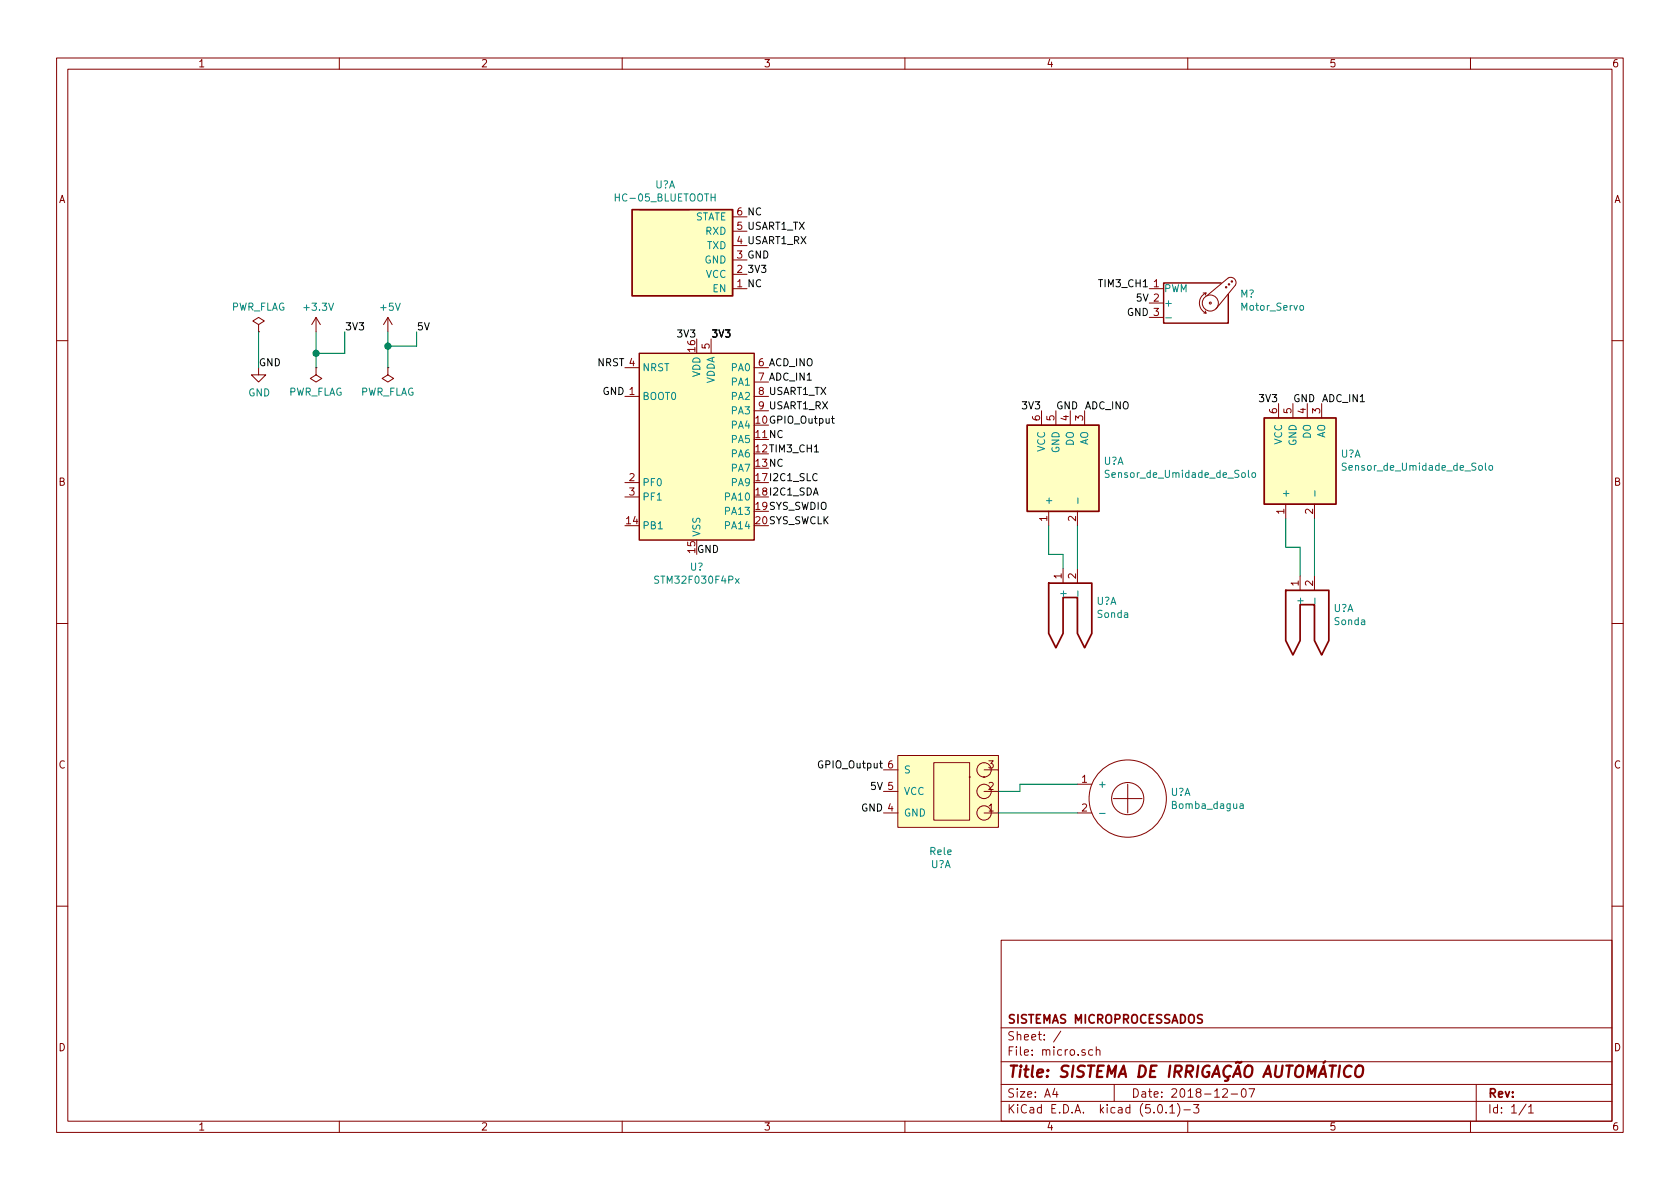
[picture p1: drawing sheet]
<svg xmlns="http://www.w3.org/2000/svg" width="297mm" height="210mm" viewBox="0 0 297 210" stroke-linecap="round" stroke-linejoin="round" font-family="sans-serif">
<g fill="none" stroke="#840000" stroke-width=".18">
<path d="M10 10.3h277v189.9h-277zM12 12.2h273v186.1h-273zM60 10.3v1.9M110 10.3v1.9M160 10.3v1.9M210 10.3v1.9M260 10.3v1.9M102.9 37.1h.1M113 37.1h8.9zM120.6 37.1h.1M121.9 37.1h.1M129.5 38.3h2.6"/>
<path d="M45.7 57.4l1-.6-1-.7-1 .7 1 .6v1.3M45.7 58.7h.1M55.9 56.1l-.8 1.3M55.9 56.1v2.6M55.9 56.1l.7 1.3M68.6 56.1l-.8 1.3M68.6 56.1v2.6M68.6 56.1l.7 1.3M125.7 59.9v2.6M129.5 51h2.6M129.5 48.5h2.6M129.5 46h2.6"/>
<path d="M129.5 43.4h2.6M129.5 40.9h2.6M203.2 51h2.5M203.2 53.6h2.5M203.2 56.1h2.5M212.7 51.8h.5M212.9 55.4h.3M213.1 55l.1 .4M213.2 51.8a1.94 1.94 0 0 0-1.1 1.8 1.94 1.94 0 0 0 1.1 1.8M213.2 51.8l-.1 .4M213.4 52.3l3.8-3.2a.95 .95 0 0 1 1.1 .2 .95 .95 0 0 1 .1 1.1l-3.4 4.2M10 60.2h2"/>
<path d="M45.7 65v1.3h1.3l-1.3 1.3-1.3-1.3h1.3M55.9 65v1.3l1 .6-1 .7-1-.7 1-.6M55.9 65h.1M68.6 65v1.3l1 .6-1 .7-1-.7 1-.6M68.6 65h.1M110.5 70.1h2.5M110.5 65h2.5M133.3 70.1h2.6M133.3 65h2.6M133.3 67.6h2.6M133.3 72.6h2.6M184.1 72.6v2.6"/>
<path d="M186.7 72.6v2.6M189.2 72.6v2.6M191.8 72.6v2.6M226.1 71.4v2.5M228.6 71.4v2.5M231.1 71.4v2.5M233.7 71.4v2.5M285 60.2h2M110.5 85.3h2.5M110.5 87.9h2.5M185.4 90.4v2.6M190.5 90.4v2.6"/>
<path d="M227.3 89.1v2.6M232.4 89.1v2.6M10 110.3h2M188 100.6v2.5M190.5 100.6v2.5M229.9 101.8v2.6M232.4 101.8v2.6M285 110.3h2M156.2 139.9h2.5M156.2 136.1h2.5M158.7 133.6h17.8v12.7h-17.8zM165.1 134.9h6.3v10.1h-6.3z"/>
<path d="M174 139.9h2.5M174 136.1h2.5M190.5 138.7h2.5M199.4 138.7v5.1M156.2 143.8h2.5M174 143.8h2.5M190.5 143.8h2.5M196.8 141.2h5.1M10 160.2h2M177 166.3h108v32h-108zM285 160.2h2M60 198.3v1.9"/>
<path d="M110 198.3v1.9M160 198.3v1.9M177 194.8h108M177 191.8h108M177 187.8h108M177 181.8h108M186.5 192.5l-.4 1h1M186.8 193v1M187.6 182.3l-1.3 2M193.2 185.7l-.4-.1-.3 .3 .1 .6 .2 .1 .4-.1M193.8 185.7h.1a.37 .37 0 0 1 .6 .1v.8M193.8 185.1v1.5"/>
<path d="M197 191.8v3M204.8 195.5l.4-.2a.94 .94 0 0 1 0 1.5 .79 .79 0 0 1-.4-1.3zM206.2 196.7v.1M206.8 195.8l.5-.5v1.5M206.8 196.8h.9M208.2 195.1a1.71 1.71 0 0 1 0 2.3M209.3 196.3h1.2M210 198.3v1.9M211 195.3h1l-.5 .6 .4 .1v.7l-.2 .1-.7-.1M216.2 192.7l.2-.2h.4l.2 .5-.9 1h.9M217.7 193.5h1.1M219.6 192.7l.4-.2a.94 .94 0 0 1 0 1.5 .82 .82 0 0 1-.4-1.3z"/>
<path d="M220.8 192.5h1l-.6 1.5M260 198.3v1.9M261 191.8v6.5M269.8 195.2l-1.2 2M270.3 195.8l.4-.5v1.5M270.3 196.8h.8"/>
<circle cx="214" cy="53.6" r=".18"/>
<circle cx="214" cy="53.6" r="1.42"/>
<circle cx="216.8" cy="50.8" r=".13"/>
<circle cx="217.3" cy="50.3" r=".13"/>
<circle cx="217.8" cy="49.8" r=".13"/>
<circle cx="174" cy="136.1" r="1.27"/>
<circle cx="174" cy="139.9" r="1.27"/>
<circle cx="174" cy="143.8" r="1.27"/>
<circle cx="199.4" cy="141.2" r="2.84"/>
<circle cx="199.4" cy="141.2" r="6.8"/>
</g>
<path d="M239.8 188.7a.66 .66 0 0 1 1.2 0 1.43 1.43 0 0 1-.6 1.7l-.6-.1a1.41 1.41 0 0 1 0-1.6z" fill="none" stroke="#840000" stroke-width=".41"/>
<g fill="#ffffc2" stroke="#ffffc2" stroke-width=".18">
<path d="M113 62.5h20.3v33h-20.3z"/>
<path d="M111.8 37.1h17.7v15.2h-17.7z"/>
<path d="M181.6 75.2h12.7v15.2h-12.7z"/>
<path d="M223.5 73.9h12.7v15.2h-12.7z"/>
<path d="M158.7 133.6h17.8v12.7h-17.8z"/>
</g>
<path d="M215.9 50h-10.2v7.1h11.5v-5M113 62.5h20.3v33h-20.3z" fill="none" stroke="#840000" stroke-width=".25"/>
<g fill="none" stroke="#008484" stroke-width=".18">
<path d="M206.1 56.2h1M229.9 54.1l.1-.1 .4 .1 .1 .5-.1 .2-.4 .1-.1-.2zM190.6 88.1v.9M196.1 83.2h-.5l-.1 .1v.4l.5 .2 .1 .3-.2 .2h-.5M220.7 83.2v1l.2 .2M221.5 83.6h.3l.1 .1v.7h-.3l-.3-.2zM232.5 86.8v1M238 82l-.5-.1-.1 .1v.4l.5 .2 .1 .3-.2 .3-.5-.1M262.6 81.9v1.1l.2 .2M263.4 82.4l.3-.1 .2 .1-.1 .7-.3 .1-.3-.3zM130 102.3l.7 .8M130.7 102.3l-.7 .8"/>
<path d="M190.6 104.5v1M232.5 105.8v1M194.4 143.8h1M219.3 142.2h.5v.8M219.8 142.4l-.4 .1-.2 .2 .2 .3 .4-.1"/>
</g>
<path d="M144 79.9h.7M147 74h.5M147.2 73.6v1.1l.3 .1" fill="none" stroke="#000" stroke-width=".18"/>
<path d="M111.8 37.1h17.7v15.2h-17.7zM181.6 75.2h12.7v15.2h-12.7zM223.5 73.9h12.7v15.2h-12.7zM185.4 103.1h7.6v8.9l-1.2 2.5-1.3-2.5v-6.3h-2.5v6.3l-1.3 2.5-1.3-2.5zM227.3 104.4h7.6v8.9l-1.2 2.5-1.3-2.5v-6.4h-2.5v6.4l-1.3 2.5-1.3-2.5z" fill="none" stroke="#840000" stroke-width=".3"/>
<g fill="#840000" stroke="#840000" stroke-width=".18">
<circle cx="171.5" cy="137.4" r=".08"/>
<circle cx="174" cy="137.4" r=".08"/>
</g>
<path d="M45.7 58.7v6.3M55.9 58.7v6.3M61 58.7v3.8h-5.1M68.6 58.7v6.3M73.7 58.7v2.5h-5.1M185.4 93v5h2.6v2.6M190.5 93v7.6M227.3 91.7v5.1h2.6v5M232.4 91.7v10.1M190.5 138.7h-10.2v1.2h-3.8M176.5 143.8h14" fill="none" stroke="#008400" stroke-width=".18"/>
<g fill="#008400" stroke="#008400" stroke-width=".25">
<circle cx="55.9" cy="62.5" r=".51"/>
<circle cx="68.6" cy="61.2" r=".51"/>
</g>
<text font-size="2.8" fill="#840000" x="178" y="190.5">Title: SISTEMA DE IRRIGAÇÃO AUTOMÁTICO</text>
<g font-size="2.1" fill="#840000">
<text x="178" y="184">Sheet: /</text>
<text x="178" y="181">SISTEMAS MICROPROCESSADOS</text>
<text x="178" y="186.7">File: micro.sch</text>
<text x="178" y="196.9">KiCad E.D.A. kicad (5.0.1)-3</text>
<text x="178" y="194.1">Size: A4</text>
<text x="200" y="194.1">Date: 2018-12-07</text>
<text x="263" y="194.1">Rev:</text>
<text x="263" y="196.9">Id: 1/1</text>
</g>
<g font-size="1.8" fill="#840000">
<text x="35" y="11.9">1</text>
<text x="85" y="11.9">2</text>
<text x="135" y="11.9">3</text>
<text x="185" y="11.9">4</text>
<text x="235" y="11.9">5</text>
<text x="285" y="11.9">6</text>
<text x="10.4" y="35.9">A</text>
<text x="285.4" y="35.9">A</text>
<text x="130.3" y="48.3">2</text>
<text x="204" y="50.8">1</text>
<text x="122.9" y="62.2" transform="rotate(-90 122.9 62.2)">16</text>
<text x="125.5" y="61.7" transform="rotate(-90 125.5 61.7)">5</text>
<text x="183.9" y="74.4" transform="rotate(-90 183.9 74.4)">6</text>
<text x="186.4" y="74.4" transform="rotate(-90 186.4 74.4)">5</text>
<text x="189" y="74.4" transform="rotate(-90 189 74.4)">4</text>
<text x="191.5" y="74.4" transform="rotate(-90 191.5 74.4)">3</text>
<text x="225.8" y="73.1" transform="rotate(-90 225.8 73.1)">6</text>
<text x="228.3" y="73.1" transform="rotate(-90 228.3 73.1)">5</text>
<text x="230.9" y="73.1" transform="rotate(-90 230.9 73.1)">4</text>
<text x="233.4" y="73.1" transform="rotate(-90 233.4 73.1)">3</text>
<text x="10.4" y="85.9">B</text>
<text x="111.3" y="85.1">2</text>
<text x="111.3" y="87.6">3</text>
<text x="285.4" y="85.9">B</text>
<text x="110.8" y="92.7">14</text>
<text x="185.2" y="92.2" transform="rotate(-90 185.2 92.2)">1</text>
<text x="190.2" y="92.2" transform="rotate(-90 190.2 92.2)">2</text>
<text x="227.1" y="90.9" transform="rotate(-90 227.1 90.9)">1</text>
<text x="232.2" y="90.9" transform="rotate(-90 232.2 90.9)">2</text>
<text x="122.9" y="97.7" transform="rotate(-90 122.9 97.7)">15</text>
<text x="187.7" y="102.3" transform="rotate(-90 187.7 102.3)">1</text>
<text x="190.2" y="102.3" transform="rotate(-90 190.2 102.3)">2</text>
<text x="229.6" y="103.6" transform="rotate(-90 229.6 103.6)">1</text>
<text x="232.2" y="103.6" transform="rotate(-90 232.2 103.6)">2</text>
<text x="10.4" y="135.9">C</text>
<text x="157" y="135.9">6</text>
<text x="174.8" y="135.9">3</text>
<text x="285.4" y="135.9">C</text>
<text x="174.8" y="143.5">1</text>
<text x="174.8" y="139.7">2</text>
<text x="191.3" y="138.4">1</text>
<text x="191.3" y="143.5">2</text>
<text x="10.4" y="185.9">D</text>
<text x="285.4" y="185.9">D</text>
<text x="35" y="199.9">1</text>
<text x="85" y="199.9">2</text>
<text x="135" y="199.9">3</text>
<text x="185" y="199.9">4</text>
<text x="235" y="199.9">5</text>
<text x="285" y="199.9">6</text>
</g>
<g font-size="1.8" fill="#008484">
<text x="109.1" y="35.6">HC-05_BLUETOOTH</text>
<text x="115.8" y="33.3">U?A</text>
<text x="122.7" y="39">STATE</text>
<text x="124.8" y="41.5">RXD</text>
<text x="124.6" y="46.6">GND</text>
<text x="125" y="44.1">TXD</text>
<text x="124.8" y="49.1">VCC</text>
<text x="126.1" y="51.7">EN</text>
<text x="205.8" y="51.7">PWM</text>
<text x="219.3" y="52.6">M?</text>
<text x="40.8" y="54.9">PWR_FLAG</text>
<text x="53.9" y="55">+3.3V</text>
<text x="67.4" y="55">+5V</text>
<text x="205.8" y="54.2">+</text>
<text x="219.6" y="54.9">Motor_Servo</text>
<text x="113.5" y="65.7">NRST</text>
<text x="129.4" y="65.7">PA0</text>
<text x="43.9" y="70.1">GND</text>
<text x="50.9" y="70">PWR_FLAG</text>
<text x="63.6" y="70">PWR_FLAG</text>
<text x="113.5" y="70.7">BOOT0</text>
<text x="123.8" y="66.7" transform="rotate(-90 123.8 66.7)">VDD</text>
<text x="126.4" y="68" transform="rotate(-90 126.4 68)">VDDA</text>
<text x="129.4" y="68.2">PA1</text>
<text x="129.4" y="70.7">PA2</text>
<text x="129.4" y="73.3">PA3</text>
<text x="129.4" y="75.8">PA4</text>
<text x="231.8" y="77.6" transform="rotate(-90 231.8 77.6)">DO</text>
<text x="234.3" y="77.6" transform="rotate(-90 234.3 77.6)">AO</text>
<text x="129.4" y="78.4">PA5</text>
<text x="129.4" y="80.9">PA6</text>
<text x="129.4" y="83.4">PA7</text>
<text x="184.8" y="79.9" transform="rotate(-90 184.8 79.9)">VCC</text>
<text x="187.3" y="80.1" transform="rotate(-90 187.3 80.1)">GND</text>
<text x="189.9" y="78.8" transform="rotate(-90 189.9 78.8)">DO</text>
<text x="192.4" y="78.8" transform="rotate(-90 192.4 78.8)">AO</text>
<text x="195.1" y="82.2">U?A</text>
<text x="226.7" y="78.7" transform="rotate(-90 226.7 78.7)">VCC</text>
<text x="229.2" y="78.9" transform="rotate(-90 229.2 78.9)">GND</text>
<text x="237" y="80.9">U?A</text>
<text x="237.9" y="83.2">Sensor_de_Umidade_de_Solo</text>
<text x="113.5" y="86">PF0</text>
<text x="113.5" y="88.5">PF1</text>
<text x="128.4" y="88.5">PA10</text>
<text x="129.4" y="86">PA9</text>
<text x="186.1" y="89.4" transform="rotate(-90 186.1 89.4)">+</text>
<text x="196" y="84.5">Sensor_de_Umidade_de_Solo</text>
<text x="228" y="88.1" transform="rotate(-90 228 88.1)">+</text>
<text x="113.5" y="93.6">PB1</text>
<text x="123.8" y="95" transform="rotate(-90 123.8 95)">VSS</text>
<text x="128.4" y="91.1">PA13</text>
<text x="128.4" y="93.6">PA14</text>
<text x="122" y="100.9">U?</text>
<text x="116.2" y="103.2">STM32F030F4Px</text>
<text x="188.6" y="105.2" transform="rotate(-90 188.6 105.2)">+</text>
<text x="193.9" y="107">U?A</text>
<text x="230.5" y="106.4" transform="rotate(-90 230.5 106.4)">+</text>
<text x="194.1" y="109.3">Sonda</text>
<text x="235.8" y="108.2">U?A</text>
<text x="236" y="110.5">Sonda</text>
<text x="159.8" y="136.8">S</text>
<text x="159.8" y="140.6">VCC</text>
<text x="194.1" y="139.3">+</text>
<text x="207" y="140.7">U?A</text>
<text x="207.5" y="143">Bomba_dagua</text>
<text x="159.8" y="144.4">GND</text>
<text x="164.5" y="151.2">Rele</text>
<text x="164.6" y="153.5">U?A</text>
</g>
<g font-size="1.8">
<text x="130.3" y="40.6">5 USART1_TX</text>
<text x="130.3" y="38.1">6 NC</text>
<text x="130.3" y="45.7">3 GND</text>
<text x="130.3" y="43.2">4 USART1_RX</text>
<text x="130.3" y="50.8">1 NC</text>
<text x="132.1" y="48.3">3V3</text>
<text x="194.6" y="50.8">TIM3_CH1</text>
<text x="201" y="53.3">5V 2</text>
<text x="61" y="58.4">3V3</text>
<text x="73.7" y="58.4">5V</text>
<text x="120" y="59.7">3V3</text>
<text x="125.7" y="59.7">3V3</text>
<text x="199.3" y="55.9">GND 3</text>
<text x="45.7" y="64.8">GND</text>
<text x="105.7" y="64.8">NRST 4</text>
<text x="134.1" y="64.8">6 ACD_INO</text>
<text x="106.6" y="69.8">GND 1</text>
<text x="134.1" y="67.3">7 ADC_IN1</text>
<text x="134.1" y="69.8">8 USART1_TX</text>
<text x="222.9" y="71.1">3V3</text>
<text x="228.6" y="71.1">GND ADC_IN1</text>
<text x="133.7" y="74.9">10GPIO_Output</text>
<text x="133.7" y="77.5">11NC</text>
<text x="134.1" y="72.4">9 USART1_RX</text>
<text x="181" y="72.4">3V3</text>
<text x="186.7" y="72.4">GND ADC_INO</text>
<text x="133.7" y="80">12TIM3_CH1</text>
<text x="133.7" y="82.5">13NC</text>
<text x="133.7" y="87.6">18I2C1_SDA</text>
<text x="133.7" y="85.1">17I2C1_SLC</text>
<text x="133.7" y="90.2">19SYS_SWDIO</text>
<text x="133.7" y="92.7">20SYS_SWCLK</text>
<text x="123.2" y="97.8">GND</text>
<text x="145" y="135.9">GPIO_Output</text>
<text x="152.3" y="143.5">GND 4</text>
<text x="154.1" y="139.7">5V 5</text>
</g>
</svg>
